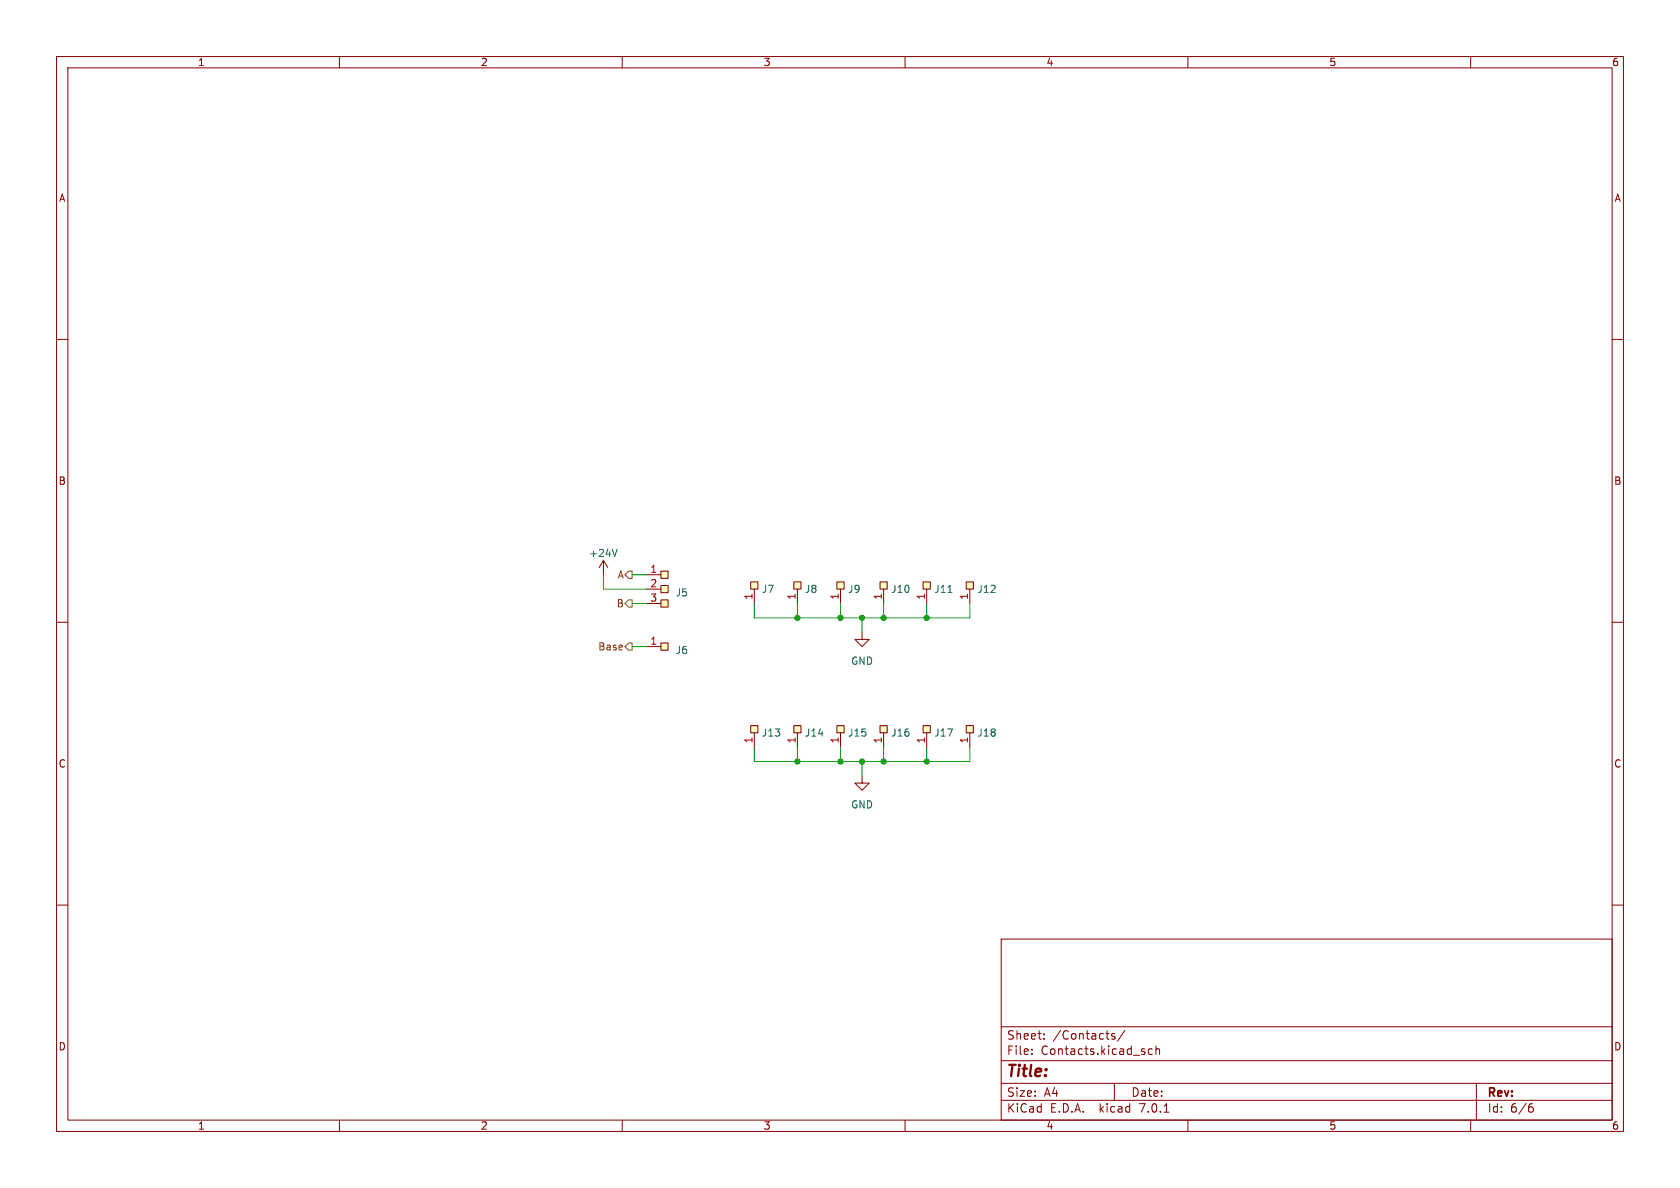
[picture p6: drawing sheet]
<svg xmlns="http://www.w3.org/2000/svg" width="297mm" height="210mm" viewBox="0 0 297 210" stroke-linecap="round" stroke-linejoin="round" font-family="sans-serif">
<g fill="none" stroke="#840000" stroke-width=".18">
<path d="M10 10h277v190h-277zM12 12h273v186h-273zM60 10v2M110 10v2M160 10v2M210 10v2M260 10v2M10 60h2M285 60h2M106.7 99.1l-.8 1.2M106.7 99.1v2.5M106.7 99.1l.7 1.2"/>
<path d="M10 110h2M114.3 114.3h2.5M114.3 101.6h2.5M114.3 104.1h2.5M114.3 106.7h2.5M116.8 113.7h1.3v1.2h-1.3zM116.8 106h1.3v1.3h-1.3zM116.8 103.5h1.3v1.3h-1.3zM116.8 101h1.3v1.2h-1.3zM132.7 102.9h1.3v1.2h-1.3zM133.3 104.1v2.6M140.3 102.9h1.3v1.2h-1.3z"/>
<path d="M141 104.1v2.6M148 102.9h1.2v1.2h-1.2zM148.6 104.1v2.6M152.4 111.8v1.2h1.3l-1.3 1.3-1.3-1.3h1.3M155.6 102.9h1.2v1.2h-1.2zM156.2 104.1v2.6M163.2 102.9h1.3v1.2h-1.3zM163.8 104.1v2.6M170.8 102.9h1.3v1.2h-1.3zM171.4 104.1v2.6M285 110h2M132.7 128.3h1.3v1.2h-1.3z"/>
<path d="M133.3 129.5v2.6M140.3 128.3h1.3v1.2h-1.3zM141 129.5v2.6M148 128.3h1.2v1.2h-1.2zM148.6 129.5v2.6M152.4 137.2v1.2h1.3l-1.3 1.3-1.3-1.3h1.3M155.6 128.3h1.2v1.2h-1.2zM156.2 129.5v2.6M163.2 128.3h1.3v1.2h-1.3zM163.8 129.5v2.6M170.8 128.3h1.3v1.2h-1.3zM171.4 129.5v2.6"/>
<path d="M10 160h2M285 160h2M177 166h108v32h-108zM60 198v2M110 198v2M160 198v2M177 194.5h108M177 191.5h108M177 187.5h108M177 181.5h108M182.4 186.3v.1M182.4 185.5v.1"/>
<path d="M184.6 183.6v.1M184.6 182.8v.1M197 191.5v3M197.1 182.8l-.4-.1-.2 .2 .1 .2 .5 .2v.3h-.6M198.9 182.1l-1.3 2M203.7 185.5l-.4-.1-.3 .3v.4l.1 .2h.6M204.4 185.5l.2-.1 .3 .1 .1 .9M204.4 184.9v1.5M205.8 196.6h.8M210 198v2M260 198v2M261 191.5v6.5"/>
<path d="M270.5 195.7h.4l.2 .3-.1 .5-.5 .1M270.9 195.1l-.4 .1"/>
</g>
<path d="M109.1 97.1l-.4 1.3M167.6 104.7h.7" fill="none" stroke="#006464" stroke-width=".18"/>
<g fill="#ffffc2" stroke="#ffffc2" stroke-width=".18">
<path d="M163.2 102.9h1.3v1.2h-1.3z"/>
<path d="M170.8 102.9h1.3v1.2h-1.3z"/>
<path d="M155.6 102.9h1.2v1.2h-1.2z"/>
<path d="M132.7 102.9h1.3v1.2h-1.3z"/>
<path d="M140.3 128.3h1.3v1.2h-1.3z"/>
<path d="M148 102.9h1.2v1.2h-1.2z"/>
<path d="M132.7 128.3h1.3v1.2h-1.3z"/>
<path d="M170.8 128.3h1.3v1.2h-1.3z"/>
<path d="M163.2 128.3h1.3v1.2h-1.3z"/>
<path d="M155.6 128.3h1.2v1.2h-1.2z"/>
<path d="M148 128.3h1.2v1.2h-1.2z"/>
<path d="M140.3 102.9h1.3v1.2h-1.3z"/>
<path d="M116.8 113.7h1.3v1.2h-1.3z"/>
<path d="M116.8 106h1.3v1.3h-1.3z"/>
<path d="M116.8 103.5h1.3v1.3h-1.3z"/>
<path d="M116.8 101h1.3v1.2h-1.3z"/>
</g>
<path d="M110.5 114.3l.6-.6h.7v1.2h-.7zM110.5 106.7l.6-.7h.7v1.3h-.7zM111.1 101h.7v1.2h-.7l-.6-.6z" fill="none" stroke="#725600" stroke-width=".18"/>
<g fill="none" stroke="#009600" stroke-width=".18">
<path d="M106.7 101.6v2.5h7.6M111.8 106.7h2.5M111.8 101.6h2.5M111.8 114.3h2.5M133.3 106.7v2.5h38.1v-2.5M141 106.7v2.5M148.6 106.7v2.5M152.4 109.2v2.6M156.2 106.7v2.5M163.8 106.7v2.5M133.3 132.1v2.5h38.1v-2.5M141 132.1v2.5"/>
<path d="M148.6 132.1v2.5M152.4 134.6v2.6M156.2 132.1v2.5M163.8 132.1v2.5"/>
</g>
<g fill="#009600" stroke="#009600" stroke-width=".18">
<circle cx="156.2" cy="109.2" r=".46"/>
<circle cx="163.8" cy="134.6" r=".46"/>
<circle cx="156.2" cy="134.6" r=".46"/>
<circle cx="152.4" cy="134.6" r=".46"/>
<circle cx="163.8" cy="109.2" r=".46"/>
<circle cx="148.6" cy="134.6" r=".46"/>
<circle cx="152.4" cy="109.2" r=".46"/>
<circle cx="141" cy="134.6" r=".46"/>
<circle cx="148.6" cy="109.2" r=".46"/>
<circle cx="141" cy="109.2" r=".46"/>
</g>
<text font-size="2.8" fill="#840000" x="178" y="190.8">Title:</text>
<g font-size="2.1" fill="#840000">
<text x="178" y="183.9">Sheet:</text>
<text x="186.2" y="183.9">/Contacts/</text>
<text x="178" y="186.6">File:</text>
<text x="184" y="186.6">Contacts.kicad_sch</text>
<text x="178" y="196.8">KiCad</text>
<text x="178" y="194">Size:</text>
<text x="184.6" y="194">A4</text>
<text x="185.7" y="196.8">E.D.A.</text>
<text x="194.4" y="196.8">kicad</text>
<text x="200" y="194">Date:</text>
<text x="201.5" y="196.8">7.0.1</text>
<text x="263" y="194.2">Rev:</text>
<text x="263" y="196.8">Id:</text>
<text x="267" y="196.8">6/6</text>
</g>
<g font-size="1.8" fill="#840000">
<text x="35" y="11.8">1</text>
<text x="85" y="11.8">2</text>
<text x="135" y="11.8">3</text>
<text x="185" y="11.8">4</text>
<text x="235" y="11.8">5</text>
<text x="285" y="11.8">6</text>
<text x="10.4" y="35.8">A</text>
<text x="285.4" y="35.8">A</text>
<text x="10.3" y="85.8">B</text>
<text x="285.3" y="85.8">B</text>
<text x="10.3" y="135.8">C</text>
<text x="285.3" y="135.8">C</text>
<text x="10.3" y="185.8">D</text>
<text x="285.3" y="185.8">D</text>
<text x="35" y="199.8">1</text>
<text x="85" y="199.8">2</text>
<text x="135" y="199.8">3</text>
<text x="185" y="199.8">4</text>
<text x="235" y="199.8">5</text>
<text x="285" y="199.8">6</text>
</g>
<g font-size="1.8" fill="#006464">
<text x="104.1" y="98.6">+24V</text>
<text x="119.4" y="105.6">J5</text>
<text x="134.6" y="105">J7</text>
<text x="142.2" y="105">J8</text>
<text x="149.9" y="105">J9</text>
<text x="157.5" y="105">J10</text>
<text x="165.1" y="105">J11</text>
<text x="172.7" y="105">J12</text>
<text x="119.4" y="115.8">J6</text>
<text x="150.4" y="117.7">GND</text>
<text x="134.6" y="130.4">J13</text>
<text x="142.2" y="130.4">J14</text>
<text x="149.9" y="130.4">J15</text>
<text x="157.5" y="130.4">J16</text>
<text x="165.1" y="130.4">J17</text>
<text x="172.7" y="130.4">J18</text>
<text x="150.4" y="143.1">GND</text>
</g>
<g font-size="1.8" fill="#a90000">
<text x="114.9" y="101.3">1</text>
<text x="114.9" y="103.9">2</text>
<text x="114.9" y="106.4">3</text>
<text x="133.1" y="106.1" transform="rotate(-90 133.1 106.1)">1</text>
<text x="140.7" y="106.1" transform="rotate(-90 140.7 106.1)">1</text>
<text x="148.3" y="106.1" transform="rotate(-90 148.3 106.1)">1</text>
<text x="156" y="106.1" transform="rotate(-90 156 106.1)">1</text>
<text x="163.6" y="106.1" transform="rotate(-90 163.6 106.1)">1</text>
<text x="171.2" y="106.1" transform="rotate(-90 171.2 106.1)">1</text>
<text x="114.9" y="114">1</text>
<text x="133.1" y="131.5" transform="rotate(-90 133.1 131.5)">1</text>
<text x="140.7" y="131.5" transform="rotate(-90 140.7 131.5)">1</text>
<text x="148.3" y="131.5" transform="rotate(-90 148.3 131.5)">1</text>
<text x="156" y="131.5" transform="rotate(-90 156 131.5)">1</text>
<text x="163.6" y="131.5" transform="rotate(-90 163.6 131.5)">1</text>
<text x="171.2" y="131.5" transform="rotate(-90 171.2 131.5)">1</text>
</g>
<g font-size="1.8" fill="#725600">
<text x="108.9" y="107.5">B</text>
<text x="109.1" y="102.4">A</text>
<text x="105.6" y="115.1">Base</text>
</g>
</svg>
